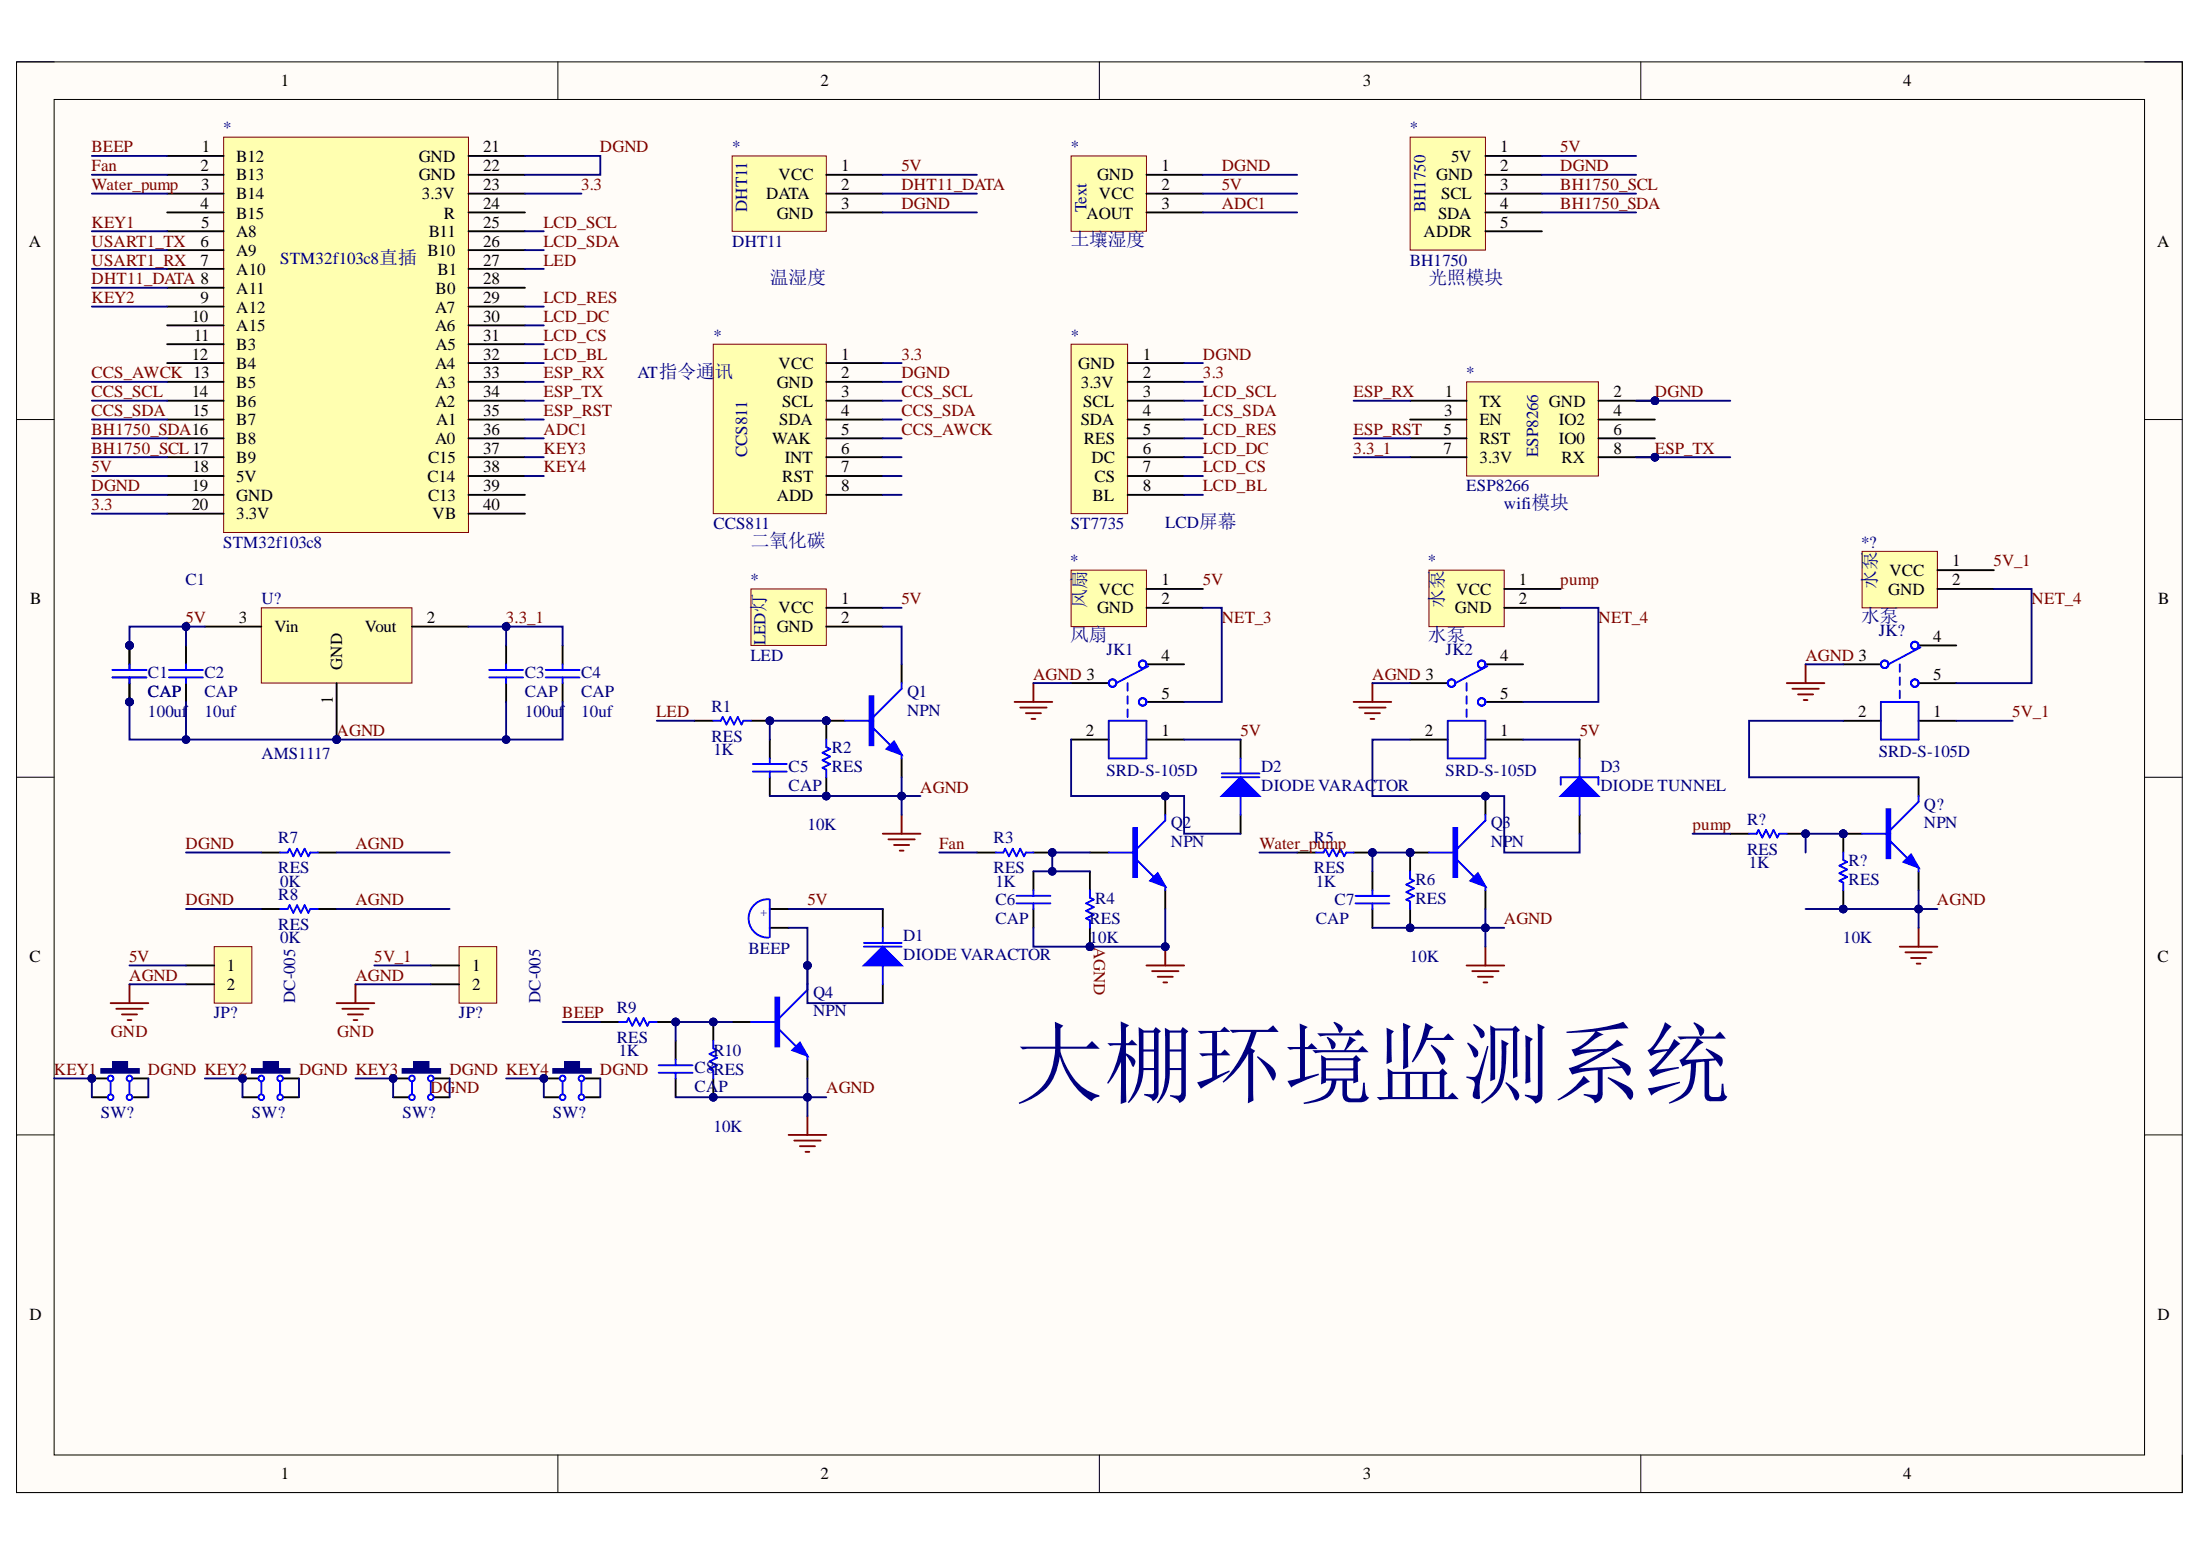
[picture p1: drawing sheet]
# Altium schematic sheet 大棚环境监测.SchDoc
size A4

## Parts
(Parts that share a designator on the sheet are numbered #1, #2 ... from top to bottom, then left to right.)
*#1  STM32f103c8  [stm32f103c8t6_DIP]
*#2  土壤湿度  [土壤湿度]
*#3  DHT11  [DHT11]
*#4  CCS811  [CCS811]
*#5  ST7735  [ST7735]
*#6  ESP8266  [ESP8266]
*#7  水泵  [水泵]
*#8  风扇  [风扇]
*#9  LED  [LED灯]
*#10  BH1750  [BH1750]
*?  水泵  [水泵]
?  BEEP  [BEEP 5x9x5.5]
C1#1  CAP  [0201C]
C1#2  CAP  [0805C]
C2  CAP  [0805C]
C3  CAP  [0805C]
C4  CAP  [0805C]
C5  CAP  [0805C]
C6  CAP  [0805C]
C7  CAP  [0805C]
C8  CAP  [0805C]
D1  DIODE VARACTOR  [DO-15]
D2  DIODE VARACTOR  [DO-15]
D3  DIODE TUNNEL  [DO-15]
JK1  SRD-S-105D  [SRD-C_BK]
JK2  SRD-S-105D  [SRD-C_BK]
JK?  SRD-S-105D  [SRD-C_BK]
JP?#1  HDR-1X2  [XH2.54-WI-2P]  (value not drawn)
JP?#2  HDR-1X2  [XH2.54-WI-2P]  (value not drawn)
Q1  NPN  [SOT-23]
Q2  NPN  [SOT-23]
Q3  NPN  [SOT-23]
Q4  NPN  [SOT-23]
Q?  NPN  [SOT-23]
R1  RES  [0805R]
R2  RES  [0805R]
R3  RES  [0805R]
R4  RES  [0805R]
R5  RES  [0805R]
R6  RES  [0805R]
R7  RES  [0805R]
R8  RES  [0805R]
R9  RES  [0805R]
R10  RES  [0805R]
R?#1  RES  [0805R]
R?#2  RES  [0805R]
SW?#1  6x6x5  [TSW DIP-6*6*6]  (value not drawn)
SW?#2  6x6x5  [TSW DIP-6*6*6]  (value not drawn)
SW?#3  6x6x5  [TSW DIP-6*6*6]  (value not drawn)
SW?#4  6x6x5  [TSW DIP-6*6*6]  (value not drawn)
U?  AMS1117  [SOT223]

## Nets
AGND: C1#1.1 C1#2.1 C2.1 C3.1 C4.1 C5.1 C6.1 C7.1 C8.1 JK1.3 JK2.3 JK?.3 JP?#1.2 JP?#2.2 Q1.E Q2.E Q3.E Q4.E Q?.E R2.2 R4.2 R6.2 R7.2 R8.2 R10.2 R?#2.2 U?.1(GND)  [also labelled GND]
3.3: *#1.20(3.3V) *#1.23(3.3V) *#4.1(VCC) *#5.2(3.3V)
3.3_1: *#6.7(3.3V) C3.2 C4.2 U?.2(Vout)
5V: *#1.18(5V) *#2.2(VCC) *#3.1(VCC) *#8.1(VCC) *#9.1(VCC) *#10.1(5V) ?.1 C1#1.2 C1#2.2 C2.2 D1.K D2.K D3.K JK1.1 JK2.1 JP?#1.1 U?.3(Vin)
5V_1: *?.1(VCC) JK?.1 JP?#2.1
ADC1: *#1.36(A0) *#2.3(AOUT)
BEEP: *#1.1(B12) R9.1
BH1750_SCL: *#1.17(B9) *#10.3(SCL)
BH1750_SDA: *#1.16(B8) *#10.4(SDA)
CCS_AWCK: *#1.13(B5) *#4.5(WAK)
CCS_SCL: *#1.14(B6) *#4.3(SCL)
CCS_SDA: *#1.15(B7) *#4.4(SDA)
DGND: *#1.19(GND) *#1.21(GND) *#1.22(GND) *#2.1(GND) *#3.3(GND) *#4.2(GND) *#5.1(GND) *#6.2(GND) *#10.2(GND) R7.1 R8.1 SW?#1.2 SW?#1.3 SW?#2.2 SW?#2.3 SW?#3.2 SW?#3.3 SW?#4.2 SW?#4.3
DHT11_DATA: *#1.8(A11) *#3.2(DATA)
ESP_RST: *#1.35(A1) *#6.5(RST)
ESP_RX: *#1.33(A3) *#6.1(TX)
ESP_TX: *#1.34(A2) *#6.8(RX)
Fan: *#1.2(B13) R3.1
KEY1: *#1.5(A8) SW?#1.1 SW?#1.4
KEY2: *#1.9(A12) SW?#2.1 SW?#2.4
KEY3: *#1.37(C15) SW?#3.1 SW?#3.4
KEY4: *#1.38(C14) SW?#4.1 SW?#4.4
LCD_BL: *#1.32(A4) *#5.8(BL)
LCD_CS: *#1.31(A5) *#5.7(CS)
LCD_DC: *#1.30(A6) *#5.6(DC)
LCD_RES: *#1.29(A7) *#5.5(RES)
LCD_SCL: *#1.25(B11) *#5.3(SCL)
LCD_SDA: *#1.26(B10)
LCS_SDA: *#5.4(SDA)
LED: *#1.27(B1) R1.1
NET_3: *#8.2(GND) JK1.5
NET_4: *#7.2(GND) *?.2(GND) JK2.5 JK?.5
pump: *#7.1(VCC) R?#1.1
USART1_RX: *#1.7(A10)
USART1_TX: *#1.6(A9)
Water_pump: *#1.3(B14) R5.1
Net*#9_2: *#9.2(GND) Q1.C
Net?_2: ?.2 D1.A Q4.C
NetC5_2: C5.2 Q1.B R1.2 R2.1
NetC6_2: C6.2 Q2.B R3.2 R4.1
NetC7_2: C7.2 Q3.B R5.2 R6.1
NetC8_2: C8.2 Q4.B R9.2 R10.1
NetD2_A: D2.A JK1.2 Q2.C
NetD3_A: D3.A JK2.2 Q3.C
NetJK?_2: JK?.2 Q?.C
NetQ?_B: Q?.B R?#1.2 R?#2.1

Not connected (* = marked no-connect by the designer): *#1 4(B15) 10(A15) 11(B3) 12(B4) 24(R) 28(B0) 39(C13) 40(VB); *#4 6(INT) 7(RST) 8(ADD); *#6 3(EN) 4(IO2) 6(IO0); *#10 5(ADDR); JK1 4; JK2 4; JK? 4

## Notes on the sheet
- (near *#3) 温湿度
- (near *#10) 光照模块
- AT指令通讯
- (near *#4) 二氧化碳
- (near *#5) LCD屏幕
- (near *#6) wifi模块
- 100uf
- 10uf
- (near C4) 10uf
- (near R1) 1K
- 10K
- (near R?#1) 1K
- 0K
- (near R8) 0K
- 1K
- (near R4) 10K
- (near R5) 1K
- DC-005
- (near R9) 1K
- 大棚环境监测系统
- Labels drawn without touching a wire or pin: DGND
